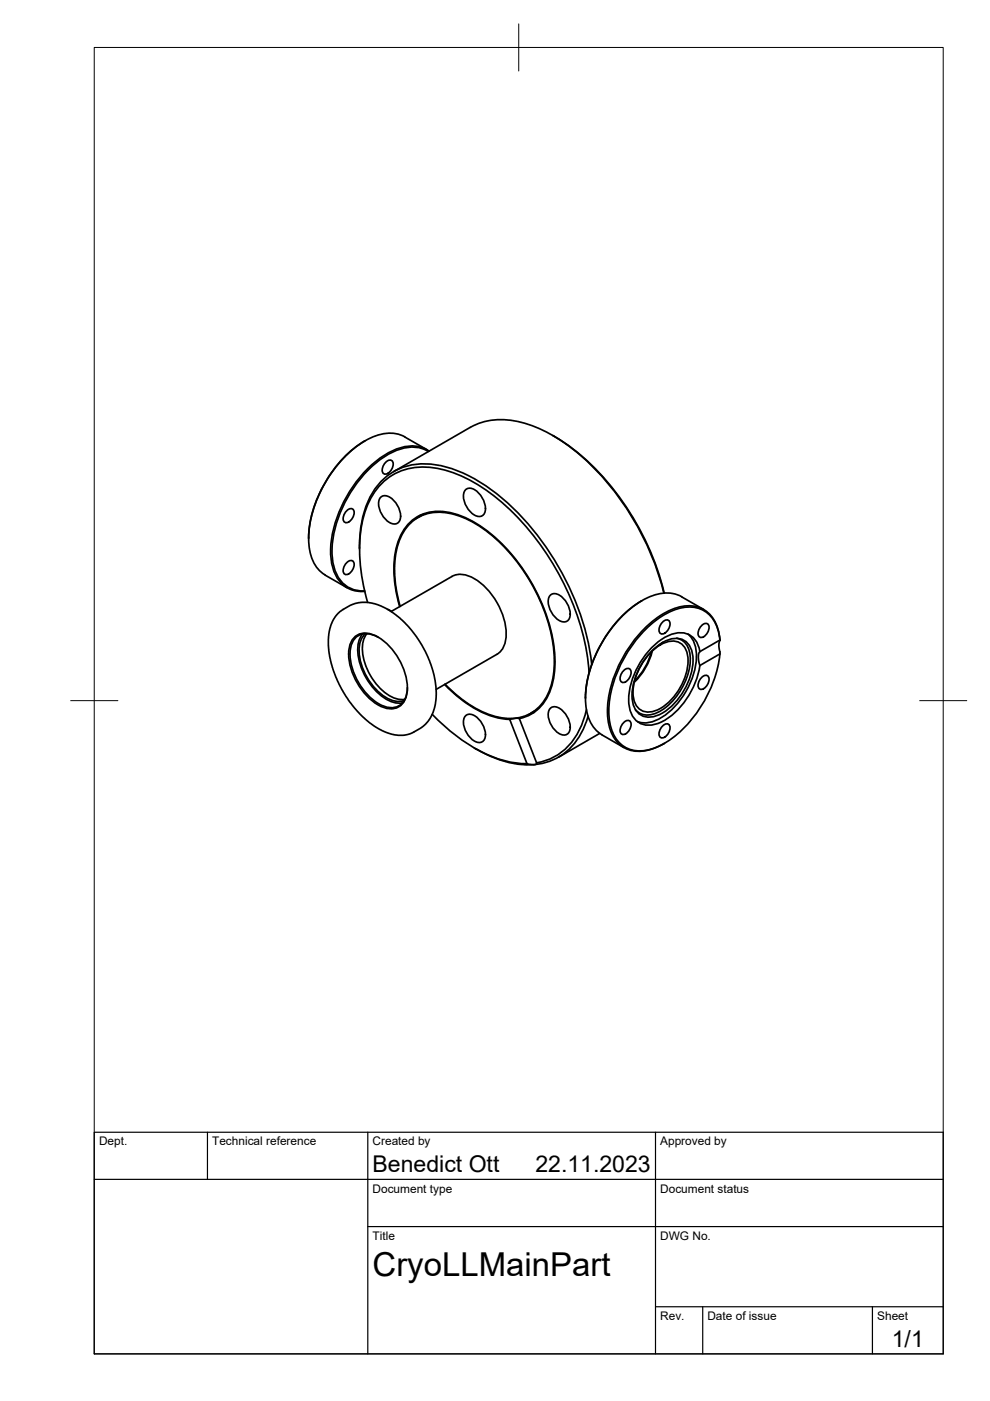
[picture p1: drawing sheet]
<svg xmlns="http://www.w3.org/2000/svg" width="210mm" height="297mm" viewBox="0 0 210 297" stroke-linecap="round" stroke-linejoin="round" font-family="sans-serif">
<!-- layer: Visible -->
<g fill="none" stroke="#000" stroke-width=".36">
<path d="M77.4 93.5a26 26 0 0 0-12 20.5M81.8 98a.86 .86 0 0 1 1.5 0 2.11 2.11 0 0 1-1.8 2.5 1.42 1.42 0 0 1 0-2.2zM85.8 92.7l4.7 2.6M85.8 92.6a7.9 7.9 0 0 0-7.8 .5 26 26 0 0 0-12.5 21.8 8.3 8.3 0 0 0 3.4 7M90.8 95.7a8 8 0 0 0-8.2 .5 26.1 26.1 0 0 0-12.2 20.2 8.8 8.8 0 0 0 3.1 7.9 6.1 6.1 0 0 0 3.8 1M91 95.7a7.8 7.8 0 0 0-8.3 .1 26.3 26.3 0 0 0-12.6 20.7 8.8 8.8 0 0 0 3.3 8 6.3 6.3 0 0 0 3.9 .9M99.7 90.6l-16.2 9.4M99.7 90.6a14.7 14.7 0 0 1 12.3-.6 40.3 40.3 0 0 1 17.6 13.3 58.6 58.6 0 0 1 11.2 22.5M117.2 92.3a50.4 50.4 0 0 1 19.2 21.5 54.4 54.4 0 0 1 4.4 12M65.4 114v.2M73.5 119.3a.86 .86 0 0 1 1.5 0 2.11 2.11 0 0 1-1.8 2.5 1.42 1.42 0 0 1 0-2.2zM73.5 108.3a.86 .86 0 0 1 1.5 0 2.11 2.11 0 0 1-1.8 2.5 1.42 1.42 0 0 1 0-2.2z"/>
<path d="M76.2 116.4a21.7 21.7 0 0 1 3.4-12.9 12.9 12.9 0 0 1 14.1-4.7 35.8 35.8 0 0 1 17.4 11.3 56.9 56.9 0 0 1 14.4 30.7M80.8 105.4a2.16 2.16 0 0 1 2.8 .9 4.3 4.3 0 0 1 1.1 4.2 1.63 1.63 0 0 1-2.6-.1 4.4 4.4 0 0 1-1.6-4.7zM89.2 109.2l-1 .8M89.8 109.1l-1.2 .6M98.8 103.8a2.16 2.16 0 0 1 2.8 .9 4.3 4.3 0 0 1 1.1 4.2 1.63 1.63 0 0 1-2.7-.1 4.4 4.4 0 0 1-1.5-4.7zM68.9 121.9l4.7 2.7M71.6 130.1l1.1-.8 1.6-1 1.1-.4 2.3-.2 1.7 .3 2.4 1 2.6 1.7 2 2 1.9 2.2 1.8 3.1 1 2.2 1 3.1 .4 3-.1 2.1-.6 2.6-1 1.8-1.4 1.4-2 1.2-1.7 .5-1.8-.1-2-.5-2.2-1.2-2.2-1.6-1.9-1.8-1.4-1.8-1.8-2.8-1.2-2.5-.9-2.6-.5-2.5-.2-2.9 .2-1.7 .6-2zM74.9 135.3a3.6 3.6 0 0 1 4.3-.7 13.2 13.2 0 0 1 7.1 12.3 3.5 3.5 0 0 1-5.2 3 13.2 13.2 0 0 1-7.1-12.3l.2-.9zM76.9 134.4a7.4 7.4 0 0 0-.3 7.2 11.7 11.7 0 0 0 7.2 7.4h1.5M77.5 134.3a5 5 0 0 0-1.3 4.9 12.7 12.7 0 0 0 6.4 9.1 3.9 3.9 0 0 0 3.1 .2M77.8 134.3a7.1 7.1 0 0 0-.2 6.9 11.1 11.1 0 0 0 6.8 7l1.4 .1M77.9 127.7a33.8 33.8 0 0 1-.6-19 12.7 12.7 0 0 1 11.1-9.6 22.2 22.2 0 0 1 14.2 4.5 55.5 55.5 0 0 1 21.2 31.6 41.7 41.7 0 0 1 1.1 7.4"/>
<path d="M80.2 135.1a3.7 3.7 0 0 0-5.3 .8 8.3 8.3 0 0 0 .3 7.2 12.4 12.4 0 0 0 6.1 6.6 3.4 3.4 0 0 0 5-2.8l.1-1.1M82.2 129.2l.8 .4M82.9 129.7l12.9-7.5a5 5 0 0 1 5.3 .8 14.9 14.9 0 0 1 6.2 11.9 4.7 4.7 0 0 1-1.9 3.8M84.7 128.6a23.2 23.2 0 0 1-.3-13.8 9 9 0 0 1 11.5-6 26.8 26.8 0 0 1 13.5 9.9 37.2 37.2 0 0 1 8.3 21.9 12.7 12.7 0 0 1-4.1 10.2l-2.2 1.2-1.3 .3M84.8 128.6a22.3 22.3 0 0 1 .1-14.6 8.7 8.7 0 0 1 10.1-5.2 24.2 24.2 0 0 1 13.1 8.5 37.1 37.1 0 0 1 9.4 23.3 12.9 12.9 0 0 1-3.6 9.7 9.5 9.5 0 0 1-9.6 1.4 24.3 24.3 0 0 1-9.9-6.6M105.3 138.7l-12.8 7.5M116.7 126.1a2.16 2.16 0 0 1 2.9 .9 4.3 4.3 0 0 1 1.1 4.2 1.63 1.63 0 0 1-2.7 0 4.4 4.4 0 0 1-1.5-4.7zM135.9 127.5a26.1 26.1 0 0 0-11.8 20.6M136.1 127.4l-.2 .1M138 138.3a7.7 7.7 0 0 1 6-2.9 3.7 3.7 0 0 1 2.9 3.5 13.7 13.7 0 0 1-7.4 12.7 3.7 3.7 0 0 1-5.4-3.1 13.7 13.7 0 0 1 3.9-10.2zM138.1 138.2a13.4 13.4 0 0 1-3.5 6.2M138.3 138.1a13.7 13.7 0 0 1-3.8 6.5"/>
<path d="M138.4 138a5.9 5.9 0 0 1 5.1-2 3.8 3.8 0 0 1 2.4 4.1 12.5 12.5 0 0 1-6.8 10.5 3.3 3.3 0 0 1-4.8-2.7 12.4 12.4 0 0 1 4.1-9.9zM140.5 131.9a.86 .86 0 0 1 1.5 0 2.11 2.11 0 0 1-1.8 2.5 1.42 1.42 0 0 1 0-2.2zM143.5 135.3a3.7 3.7 0 0 1 2.8 3.9 13.7 13.7 0 0 1-6.7 11.8 3.8 3.8 0 0 1-4.9-.5M145.8 134.4a6.3 6.3 0 0 1 1.8 6.1 16.7 16.7 0 0 1-8.2 12.1 5.5 5.5 0 0 1-4.3 .4M148.4 138.2a4.2 4.2 0 0 0-6.1-3.7 15.7 15.7 0 0 0-8.5 10.3 9.1 9.1 0 0 0 .6 7.4 4.1 4.1 0 0 0 4.8 1.3 15.3 15.3 0 0 0 8.6-10l.6-2.4M148.8 132.6a.86 .86 0 0 1 1.5 0 2.11 2.11 0 0 1-1.8 2.5 1.42 1.42 0 0 1 0-2.1zM149.2 129.2l-4.7-2.7a7.9 7.9 0 0 0-7.8 .5 26 26 0 0 0-12.6 21.8 8.3 8.3 0 0 0 3.5 7M152.6 135.7l.1 .1M152.6 135.7l-4.2 2.5M152.6 135.7a7.4 7.4 0 0 0-4.1-6.6 8.4 8.4 0 0 0-6.9 .8 25.9 25.9 0 0 0-12.5 20.9 8.7 8.7 0 0 0 3.2 7.5 7.2 7.2 0 0 0 6.6 .2 23.4 23.4 0 0 0 11.6-12.2 24.2 24.2 0 0 0 2.1-7.7M152.7 135.8l-.3 .7 .2 2.1-4.2 2.5-.3-1.7v-.6l.3-.6M152.7 135.8a7.7 7.7 0 0 0-4.1-6.9 8.5 8.5 0 0 0-7.2 .8 26.1 26.1 0 0 0-12.6 21.5 8.3 8.3 0 0 0 3.6 7.4 8.8 8.8 0 0 0 8.5-1"/>
<path d="M91.6 151.5a33.7 33.7 0 0 0 16.3 10l3.8 .4M94.3 145.1a22.2 22.2 0 0 0 12.8 7.4h1M98.8 151.7a2.16 2.16 0 0 1 2.8 .9 4.3 4.3 0 0 1 1.1 4.2 1.63 1.63 0 0 1-2.7-.1 4.4 4.4 0 0 1-1.5-4.7zM108.1 152.5l1.3-.2h.7l3.7 9.4-.1 .3-.6 .1-1.4-.2zM113.3 151l-1.1 .4M113.7 150.5l-1.2 .7M116.7 150.1a2.16 2.16 0 0 1 2.9 .9 4.3 4.3 0 0 1 1.1 4.2 1.63 1.63 0 0 1-2.7 0 4.4 4.4 0 0 1-1.5-4.7zM124.3 150.5a14 14 0 0 1-8.2 10.6l-2.3 .6M124.7 151.9a13.4 13.4 0 0 1-8.9 9.7 18.2 18.2 0 0 1-13-1.8l-2.2-1.2M127.1 155.5l-8.7 5.1M127.6 155.8l4.7 2.7M132.3 142.1a.86 .86 0 0 1 1.4 .1 2.11 2.11 0 0 1-1.7 2.5 1.42 1.42 0 0 1-.1-2.2z"/>
<path d="M132.3 153.2a.86 .86 0 0 1 1.4 0 2.11 2.11 0 0 1-1.7 2.5 1.42 1.42 0 0 1-.1-2.2zM140.5 153.9a.86 .86 0 0 1 1.5 0 2.11 2.11 0 0 1-1.8 2.5 1.42 1.42 0 0 1 0-2.1zM148.8 143.6a.86 .86 0 0 1 1.5 0 2.11 2.11 0 0 1-1.8 2.5 1.42 1.42 0 0 1 0-2.1z"/>
</g>
<!-- layer: BORDER -->
<path d="M20 10.1h180v276.9h-180zM110 5.1v10M15 148.6h10M195 148.6h10" fill="none" stroke="#000" stroke-width=".21"/>
<!-- layer: TITLEBLOCK -->
<path d="M20 240.1h180v46.9h-180zM20 250h180M44 240.1v9.9M78 240.1v46.9M139 240.1v46.9M78 260.1h122M139 277.1h61M149 277.1v9.9M185 277.1v9.9" fill="none" stroke="#000" stroke-width=".25"/>
<text font-size="7" x="79" y="270.6">CryoLLMainPart</text>
<g font-size="4.9">
<text x="79" y="248.5">Benedict Ott</text>
<text x="113.5" y="248.5">22.11.2023</text>
<text x="189.1" y="285.7">1/1</text>
</g>
<g font-size="2.5">
<text x="21" y="242.9">Dept.</text>
<text x="45" y="242.9">Technical reference</text>
<text x="79" y="242.9">Created by</text>
<text x="140" y="242.9">Approved by</text>
<text x="79" y="252.8">Document type</text>
<text x="140" y="252.8">Document status</text>
<text x="79" y="262.9">Title</text>
<text x="140" y="262.9">DWG No.</text>
<text x="140" y="279.9">Rev.</text>
<text x="150" y="279.9">Date of issue</text>
<text x="186" y="279.9">Sheet</text>
</g>
</svg>
